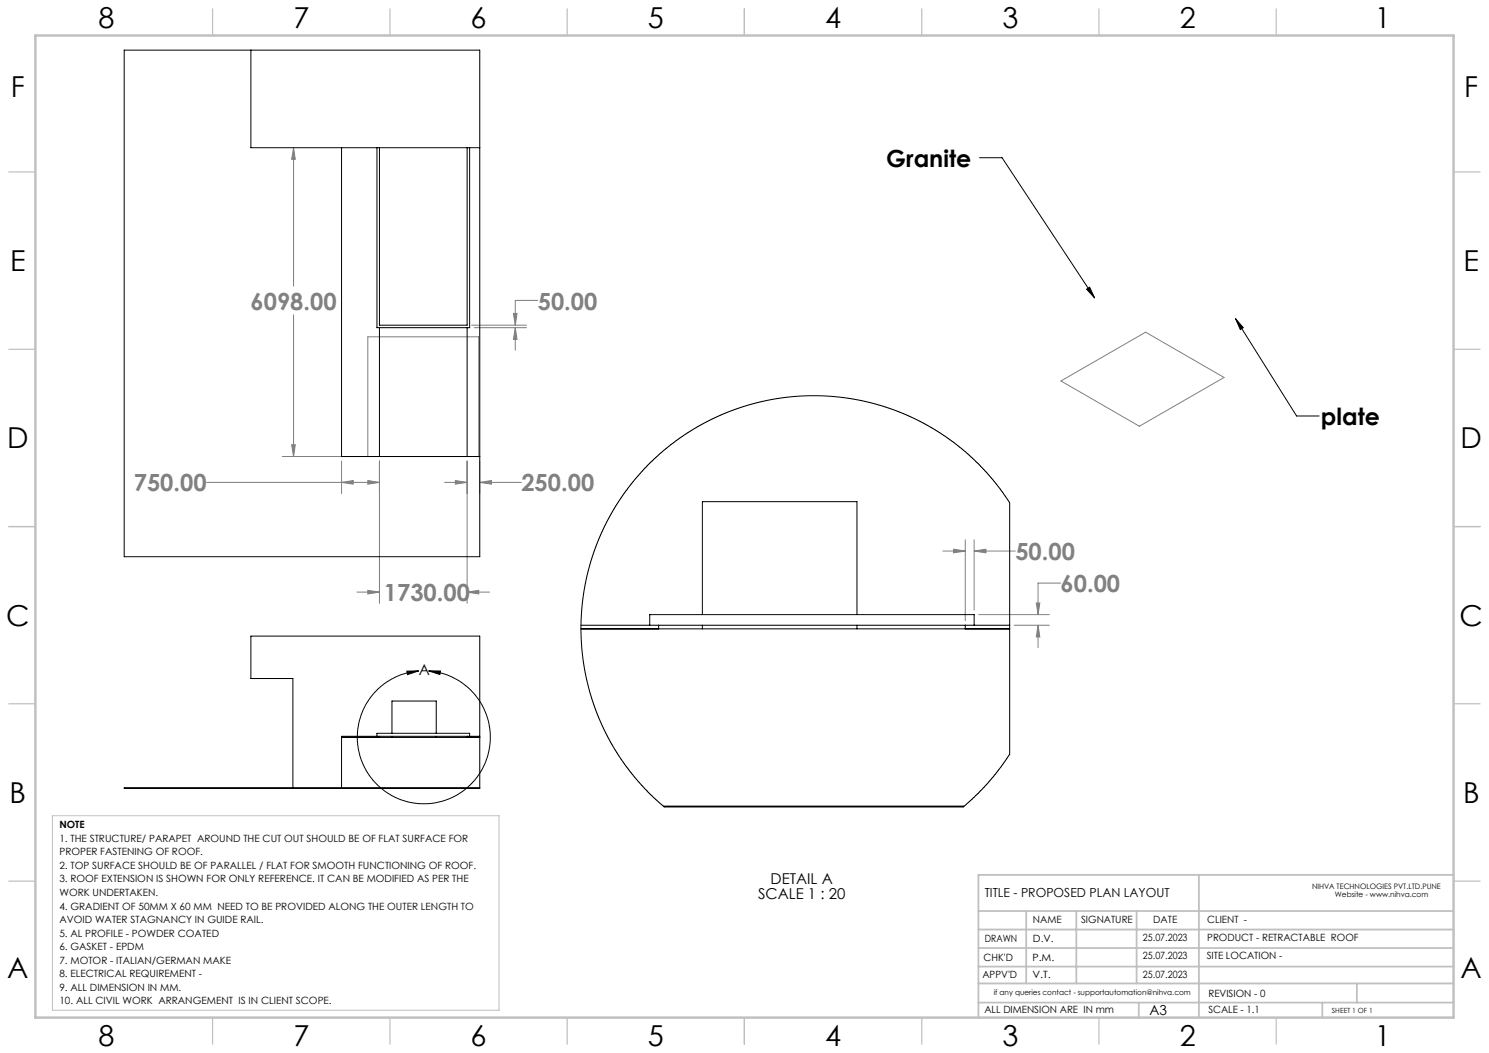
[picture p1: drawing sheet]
<svg xmlns="http://www.w3.org/2000/svg" width="420mm" height="297mm" viewBox="0 0 420 297" stroke-linecap="round" stroke-linejoin="round" font-family="sans-serif">
<path d="M276.3 44.5h6.3l26.2 39.5M306.5 81.6l.8-.6 1.5 3zM348.5 89.9l2.2 2.5-.9 .6zM348.5 89.9l17.2 27.4h6.4M114.8 189.3l3.3-.1-3.2 1.1zM118.1 189.2a18.8 18.8 0 0 0-14.6 28.5 18.8 18.8 0 0 0 32 0 18.8 18.8 0 0 0-14.6-28.5M120.9 189.2l3.3 .1-.1 .9z" fill="none" stroke="#000" stroke-width=".28"/>
<g fill="none" stroke="#808080" stroke-width=".28">
<path d="M82.8 41.7v39M82.8 41.7l.5 3.2h-1zM82.8 88.8v40M103.8 95h31.2v33.8h-31.2zM133 91.7h15.5M133.7 92.4h14.8M144.8 88.4h1l-.5 3.3zM145.3 92.4l.5 3.3h-1zM145.3 92.4v6.4M151.7 84.7h-6.4v7M299.3 107.5l23.8-13.8 22.2 12.8-23.9 13.7zM58.3 136.1h48.7"/>
<path d="M79.6 128.8h22.9M82.3 125.4h1l-.5 3.4zM96.3 136.1l3.3-.6v1.1zM96.3 130v9.2M103.8 135.5l3.2 .6-3.2 .5zM107 130v40.2M125.4 136.1h6.4M128.4 135.5l3.4 .6-3.4 .5zM131.8 130v40.2M135.3 136.1l3.3-.6v1.1zM135.3 136.1h11.8M135.3 130v9.2"/>
<path d="M265.9 155.4h6.4M269 154.9l3.3 .5-3.3 .5zM272.3 152.3v22.8M274.8 152.3v19.8M274.8 155.4h11.6M274.8 155.4l3.3-.5v1zM100.7 167h6.3M103.8 166.5l3.2 .5-3.2 .5zM131.8 167l3.2-.5v1zM131.8 167h6.3M276 173.4h20M286.1 176.4h9.9"/>
<path d="M292.3 170.1h1l-.5 3.3zM292.8 176.4l.5 3.3h-1zM292.8 176.4v6.3M299.2 164.5h-6.4v8.9"/>
</g>
<path d="M14.8 230.1h126v54.8h-126z" fill="none" stroke="#c0c0c0" stroke-width=".28"/>
<g fill="none" stroke="#c0c0c0" stroke-width=".35">
<path d="M60 2.5v7.5M110 2.5v7.5M160 2.5v7.5M210 2.5v7.5M260 2.5v7.5M310 2.5v7.5M360 2.5v7.5M2.5 48.5h7.5M410 48.5h7.5M2.5 98.5h7.5M410 98.5h7.5M2.5 148.5h7.5"/>
<path d="M410 148.5h7.5M2.5 198.5h7.5M410 198.5h7.5M2.5 248.5h7.5M410 248.5h7.5M60 287v7.5M110 287v7.5M160 287v7.5M210 287v7.5M260 287v7.5M310 287v7.5M360 287v7.5"/>
</g>
<g fill="none" stroke="#c0c0c0" stroke-width=".5">
<path d="M276 257h134M289.5 257v20.4M303.6 257v20.4M320.6 257v20.4M338.2 246.8v40.2M410 246.8h-134v40.2M276 272.6h134M276 267.4h134M276 262.2h134M276 277.4h134M382.7 277.4v5.4M276 282.8h134"/>
<path d="M321.2 282.8v4.2M373 282.8v4.2"/>
</g>
<path d="M10 10h400v277h-400z" fill="none" stroke="#c0c0c0" stroke-width=".7"/>
<path d="M114.8 189.3l3.3-.1-3.2 1.1zM120.9 189.2l3.3 .1-.1 .9z" fill="#000"/>
<path d="M292.3 170.1h1l-.5 3.3zM292.8 176.4l.5 3.3h-1zM274.8 155.4l3.3-.5v1zM269 154.9l3.3 .5-3.3 .5zM103.8 135.5l3.2 .6-3.2 .5zM96.3 136.1l3.3-.6v1.1zM128.4 135.5l3.4 .6-3.4 .5zM135.3 136.1l3.3-.6v1.1zM82.3 125.4h1l-.5 3.4zM82.8 41.7l.5 3.2h-1zM131.8 167l3.2-.5v1zM103.8 166.5l3.2 .5-3.2 .5zM144.8 88.4h1l-.5 3.3zM145.3 92.4l.5 3.3h-1z" fill="#808080"/>
<path d="M306.5 81.6l.8-.6 1.5 3zM348.5 89.9l2.2 2.5-.9 .6z" fill="#000"/>
<g fill="none" stroke="#000" stroke-width=".28">
<path d="M35 14.1h100.3v142.9h-100.3zM70.8 14.1v27.6h64.5M96.3 41.7v87.1h39M106.3 41.7v50.7h26.2v-50.7M107 41.7v50h24.8v-50M107 92.4v36.4M131.8 92.4v36.4M183 131l4.6-4.3 4.7-3.5 5.3-3.3 5.6-2.8 6-2.3 5.6-1.5 5.9-1.1 7-.6 6.5 .2 6.6 .8 6 1.3 6.7 2.2 6.2 2.8 6 3.5 5 3.7 4.5 3.9 4.9 5.3 4.7 6.5v71l-3.7 5.1-4.3 4.9-5.1 4.8h-84.3l-3.5-3.1-4.2-4.4-3.8-5-3.6-5.6-3-6.1-2.2-5.8-1.8-6.4-1-6.4-.4-6.4 .1-6.1 .9-6.8 1.6-6.7 2.1-6.1 2.5-5.5 3.3-5.6 3.8-5.3zM163.9 176.4h120.9M163.9 177.4h120.9M183.3 176.4v-3h91.5v3M185.8 176.4v1"/>
<path d="M198.1 173.4v-31.9h43.6v31.9M198.1 176.4v1M241.7 176.4v1M272.3 176.4v1M96.3 208h39M106.3 207.7v-.9h26.2v.9M107 207.7v.3M110.6 206.8v-9.1h12.4v9.1M110.6 207.7v.3M123 207.7v.3M131.8 207.7v.3M135.3 207.7h-39v14.5"/>
<path d="M82.6 222.2v-30.8h-11.8v-12h64.5v42.9h-100.3l100.3-.1M187.1 227.4h84.9"/>
</g>
<g font-size="8.1">
<text x="27.8" y="8">8</text>
<text x="82.8" y="8">7</text>
<text x="132.8" y="8">6</text>
<text x="182.8" y="8">5</text>
<text x="232.8" y="8">4</text>
<text x="282.8" y="8">3</text>
<text x="332.8" y="8">2</text>
<text x="387.8" y="8">1</text>
<text x="3" y="27.2">F</text>
<text x="413" y="27.2">F</text>
<text x="2.8" y="76.5">E</text>
<text x="412.8" y="76.5">E</text>
<text x="2" y="126.5">D</text>
<text x="412" y="126.5">D</text>
<text x="1.7" y="176.5">C</text>
<text x="411.7" y="176.5">C</text>
<text x="2.7" y="226.5">B</text>
<text x="412.7" y="226.5">B</text>
<text x="2" y="275.7">A</text>
<text x="412" y="275.7">A</text>
<text x="27.8" y="295">8</text>
<text x="82.8" y="295">7</text>
<text x="132.8" y="295">6</text>
<text x="182.8" y="295">5</text>
<text x="232.8" y="295">4</text>
<text x="282.8" y="295">3</text>
<text x="332.8" y="295">2</text>
<text x="387.8" y="295">1</text>
</g>
<g font-size="6.7">
<text x="250" y="47">Granite</text>
<text x="372.6" y="119.8">plate</text>
</g>
<g font-size="6.7" fill="#808080">
<text x="70.7" y="87.3">6098.00</text>
<text x="151.7" y="87.3">50.00</text>
<text x="37.7" y="138.6">750.00</text>
<text x="147.1" y="138.6">250.00</text>
<text x="286.4" y="158">50.00</text>
<text x="299.2" y="167">60.00</text>
<text x="108.3" y="169.6">1730.00</text>
</g>
<g font-size="4.2">
<text x="118.1" y="190.4">A</text>
<text x="217.3" y="249.3">DETAIL A</text>
<text x="213.8" y="253.4">SCALE 1 : 20</text>
</g>
<text font-size="3.9" x="324.3" y="286.2">A3</text>
<text font-size="3.5" x="277.8" y="253.1">TITLE - PROPOSED PLAN LAYOUT</text>
<g font-size="2.8">
<text x="16.8" y="233.6">NOTE</text>
<text x="16.8" y="237.4">1. THE STRUCTURE/ PARAPET AROUND THE CUT OUT SHOULD BE OF FLAT SURFACE FOR</text>
<text x="16.8" y="241.2">PROPER FASTENING OF ROOF.</text>
<text x="16.8" y="245.1">2. TOP SURFACE SHOULD BE OF PARALLEL / FLAT FOR SMOOTH FUNCTIONING OF ROOF.</text>
<text x="16.8" y="248.9">3. ROOF EXTENSION IS SHOWN FOR ONLY REFERENCE. IT CAN BE MODIFIED AS PER THE</text>
<text x="16.8" y="252.7">WORK UNDERTAKEN.</text>
<text x="16.8" y="256.5">4. GRADIENT OF 50MM X 60 MM NEED TO BE PROVIDED ALONG THE OUTER LENGTH TO</text>
<text x="16.8" y="260.4">AVOID WATER STAGNANCY IN GUIDE RAIL.</text>
<text x="291.4" y="260.4">NAME</text>
<text x="304.9" y="260.5">SIGNATURE</text>
<text x="325.3" y="260.5">DATE</text>
<text x="340.5" y="260.5">CLIENT -</text>
<text x="16.8" y="264.2">5. AL PROFILE - POWDER COATED</text>
<text x="16.8" y="268">6. GASKET - EPDM</text>
<text x="277.8" y="265.7">DRAWN</text>
<text x="291.4" y="265.7">D.V.</text>
<text x="322.4" y="265.5">25.07.2023</text>
<text x="340.5" y="265.5">PRODUCT - RETRACTABLE ROOF</text>
<text x="16.8" y="271.8">7. MOTOR - ITALIAN/GERMAN MAKE</text>
<text x="16.8" y="275.6">8. ELECTRICAL REQUIREMENT -</text>
<text x="277.1" y="275.8">APPV'D</text>
<text x="277.4" y="271.1">CHK'D</text>
<text x="291.2" y="271.1">P.M.</text>
<text x="291.2" y="275.8">V.T.</text>
<text x="322.4" y="270.6">25.07.2023</text>
<text x="322.4" y="275.8">25.07.2023</text>
<text x="340.4" y="270.6">SITE LOCATION -</text>
<text x="16.8" y="279.5">9. ALL DIMENSION IN MM.</text>
<text x="340.9" y="281.1">REVISION - 0</text>
<text x="16.8" y="283.3">10. ALL CIVIL WORK ARRANGEMENT IS IN CLIENT SCOPE.</text>
<text x="277.7" y="285.6">ALL DIMENSION ARE IN mm</text>
<text x="340.9" y="285.6">SCALE - 1.1</text>
</g>
<g font-size="2.1">
<text x="370.1" y="250.7">NIHVA TECHNOLOGIES PVT.LTD.PUNE</text>
<text x="376.5" y="253.1">Website - www.nihva.com</text>
<text x="280.3" y="280.5">if any queries contact - supportautomation@nihva.com</text>
</g>
<text font-size="2" x="375.7" y="285.6">SHEET 1 OF 1</text>
</svg>
